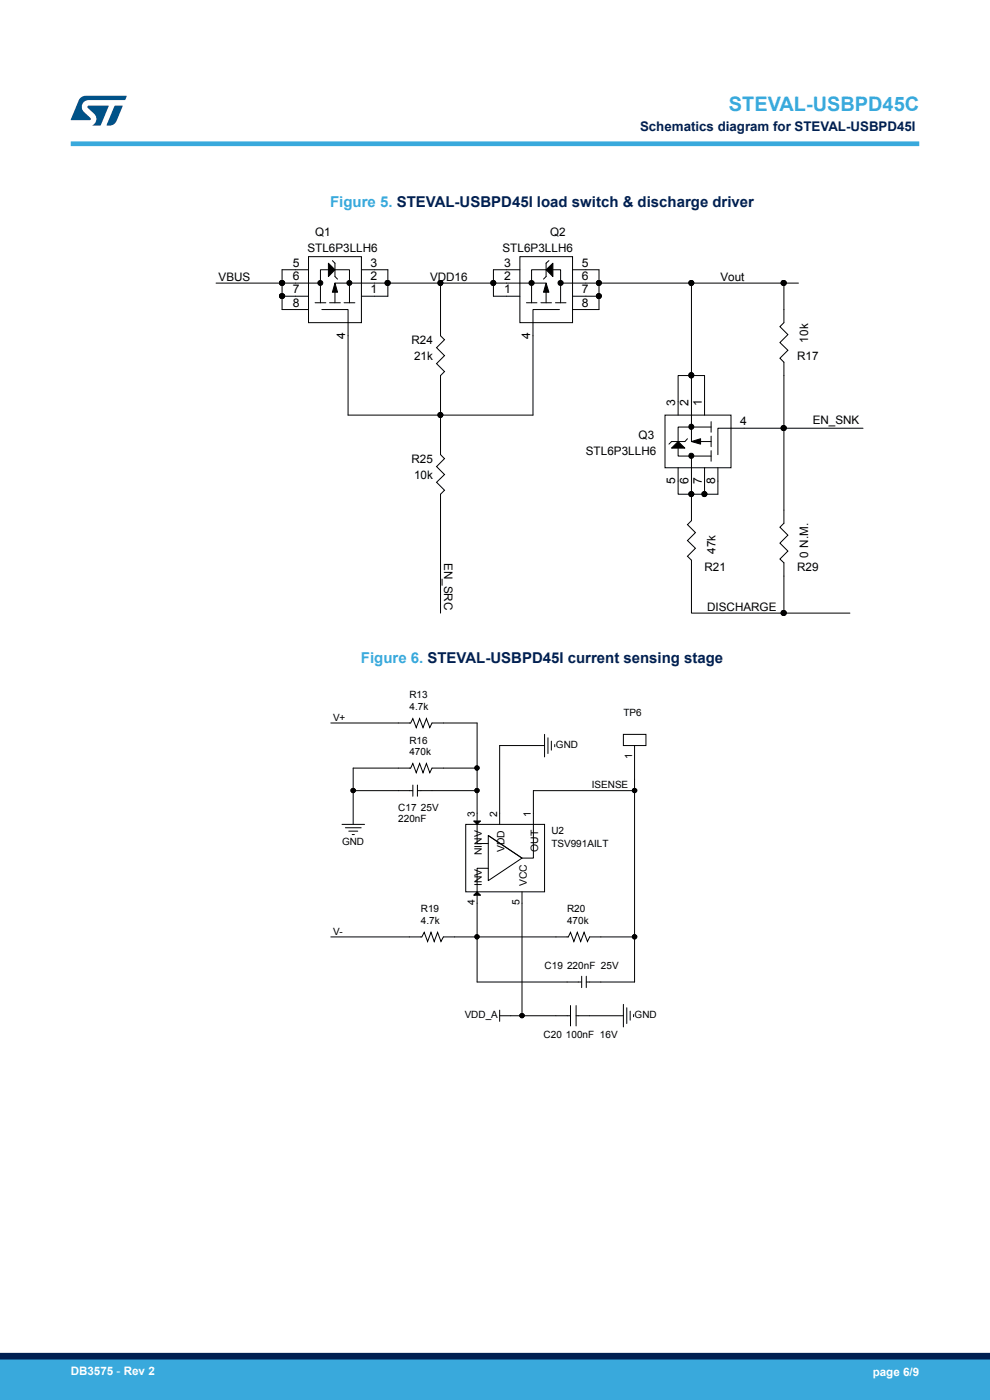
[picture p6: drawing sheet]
<svg xmlns="http://www.w3.org/2000/svg" width="210mm" height="297mm" viewBox="0 0 210 297" stroke-linecap="round" stroke-linejoin="round" font-family="sans-serif">
<g fill="#000">
<path d="M69.7 55.8l1.4 1.4-1.4 1.5zM115.8 57.2l1.5-1.4v2.9zM71.1 60.1l.5 1.9h-1.1zM115.8 60.1l.6 1.9h-1.1zM142.5 95.1l1.3-1.4 1.5 1.4zM146.7 93.7l1.9-.6v1.1zM100.5 174.2h1.4l-.7 .7zM100.5 189.9l.7-.7 .7 .7z"/>
<circle cx="59.8" cy="62.8" r=".54"/>
<circle cx="59.8" cy="60" r=".54"/>
<circle cx="67.9" cy="60" r=".53"/>
<circle cx="74.1" cy="60" r=".53"/>
<circle cx="82.2" cy="60" r=".54"/>
<circle cx="93.4" cy="60" r=".53"/>
<circle cx="104.6" cy="60" r=".53"/>
<circle cx="112.8" cy="60" r=".54"/>
<circle cx="118.9" cy="60" r=".54"/>
<circle cx="127" cy="62.8" r=".53"/>
<circle cx="127" cy="60" r=".53"/>
<circle cx="146.6" cy="79.6" r=".54"/>
<circle cx="146.6" cy="60" r=".53"/>
<circle cx="166.2" cy="60" r=".54"/>
<circle cx="93.4" cy="88" r=".53"/>
<circle cx="146.6" cy="96.7" r=".54"/>
<circle cx="146.6" cy="90.5" r=".54"/>
<circle cx="166.2" cy="90.8" r=".54"/>
<circle cx="146.6" cy="104.8" r=".53"/>
<circle cx="149.4" cy="104.8" r=".53"/>
<circle cx="166.2" cy="130" r=".54"/>
<circle cx="74.9" cy="167.7" r=".46"/>
<circle cx="101.2" cy="162.9" r=".45"/>
<circle cx="101.2" cy="167.7" r=".45"/>
<circle cx="134.6" cy="167.7" r=".46"/>
<circle cx="101.2" cy="198.7" r=".45"/>
<circle cx="134.6" cy="198.7" r=".46"/>
<circle cx="110.7" cy="215.5" r=".46"/>
</g>
<g fill="none" stroke="#000" stroke-width=".21">
<path d="M65.4 57.2h-5.6v2.9M65.4 54.4h11.3v14h-11.3zM69.7 55.8l1.4 1.4-1.4 1.5zM69.7 57.2h-1.7v7M70.5 55.3l.6 .5v2.9l.5 .5M71.1 57.2h3v7M76.7 57.2h5.6v2.9M110.3 54.4h11.1v14h-11.1zM110.3 57.2h-5.6v2.9M115.8 57.2h-3v7M115.8 57.2l1.5-1.4v2.9zM116.4 55.3l-.6 .5v2.9l-.5 .5"/>
<path d="M117.3 57.2h1.6v7M121.4 57.2h5.7v5.6M45.8 60.1h14M59.8 62.8v2.9h5.6M59.8 60.1v2.7M59.8 60.1h8.2M59.8 62.8h5.6M66.8 64.2h2.3M68.3 65.7h5.5v22.4h19.6M69.9 64.2h2.3M71.1 60.1l.5 1.9h-1.1zM71.1 61.4v2.8"/>
<path d="M71.1 60.1h11.2M73 64.2h2.3M82.3 60.1v2.7h-5.6M82.3 60.1h11.1M93.4 60.1v11.1l.9 .9-1.7 1.7 1.7 1.7-1.7 1.6 1.7 1.7-.9 .9v8.4M93.4 60.1h11.3M104.7 60.1v2.7h5.6M104.7 60.1h11.1M111.7 64.2h2.2M114.7 64.2h2.3M115.8 60.1l.6 1.9h-1.1zM115.8 61.4v2.8"/>
<path d="M117.8 64.2h2.3M118.7 65.7h-5.6v22.4h-19.7M118.9 60.1h27.8M121.4 62.8h5.7M127.1 62.8v2.9h-5.7M146.7 60.1v19.6h-2.9v8.4M146.7 60.1h19.6M169.4 60.1h-3.1v8.4l-.9 .8 1.7 1.7-1.7 1.7 1.7 1.6-1.7 1.7 .9 .8v14M93.4 88.1v8.4l.9 .8-1.7 1.7 1.7 1.7-1.7 1.6 1.7 1.7-.9 .8v25.3M141.1 88.1h14v11.1h-14zM142.5 95.1l1.3-1.4 1.5 1.4zM143.8 95.1v1.7h7"/>
<path d="M145.8 93.1l-.5 .6h-2.8l-.6 .5M146.7 93.7l1.9-.6v1.1zM146.7 96.8v8h-2.9v-5.6M148.1 93.7h2.7M149.5 88.1v-8.4h-2.8v14M149.5 99.2v5.6M150.8 89.5v2.2M150.8 92.5v2.3M150.8 95.6v2.2M150.8 90.6h-7v3.1M152.3 99.2v5.6h-2.8M166.3 90.8h16.8"/>
<path d="M166.3 90.8v20.2l-.9 .8 1.7 1.7-1.7 1.7 1.7 1.7-1.7 1.7 .9 .8v10.7M166.3 90.8h-14v5.7M149.5 104.8h-2.8v5.7l-.9 .8 1.7 1.7-1.7 1.7 1.7 1.6-1.7 1.7 .9 .8v11.3h19.6M166.3 130.1h14M70.2 153.4h16.9l.5-1 .7 2 .7-2 .7 2 .8-2 .7 2 .4-1h9.6v9.5M115.5 155.8v4.8M115.5 158.2h-9.5v16.7M116.2 156.5v3.4M117 157.2v1.9M117.7 158v.4M132.2 155.8h4.8v2.4h-4.8zM134.6 158.2v9.5"/>
<path d="M72.5 174.9h4.8M73.3 175.6h3.3M74 176.3h1.9M74.7 177h.5M74.9 167.7h12.7M74.9 167.7v7.2M87.6 166.5v2.4M88.5 167.7h12.7M88.5 166.5v2.4M98.8 174.9h16.7v14.3h-16.7zM100.5 174.2h1.4l-.7 .7zM101.2 162.9h-9.6l-.4 1-.7-1.9-.8 1.9-.7-1.9-.7 1.9-.7-1.9-.5 .9h-12.2v4.8"/>
<path d="M101.2 167.7v11.3h2.4M101.2 162.9v4.8M103.6 177.3l7.1 4.7-7.1 4.8zM134.6 167.7h-21.5v14.3h-2.4l-7.1-4.7M134.6 167.7v31.1M70.2 198.8h19.3l.5-1 .7 1.9 .7-1.9 .7 1.9 .7-1.9 .7 1.9 .5-.9h7.2M100.5 189.9l.7-.7 .7 .7zM101.2 198.8h19.4l.4-1 .7 1.9 .8-1.9 .7 1.9 .7-1.9 .7 1.9 .5-.9h9.5M101.2 198.8v9.5h22.2M103.6 184.2h-2.4v14.6M110.7 189.2v26.3M134.6 198.8v9.5h-10.2"/>
<path d="M106 215.5h4.7M106 214.3v2.4M110.7 215.5h10.3M121 213.3v4.3M122.2 215.5h10M122.2 213.3v4.3M123.4 207.1v2.4M124.4 207.1v2.4M132.2 213.1v4.8M133 213.8v3.3M133.7 214.5v1.9M134.4 215.2v.5"/>
<circle cx="59.8" cy="62.8" r=".54"/>
<circle cx="59.8" cy="60" r=".54"/>
<circle cx="67.9" cy="60" r=".53"/>
<circle cx="74.1" cy="60" r=".53"/>
<circle cx="82.2" cy="60" r=".54"/>
<circle cx="93.4" cy="60" r=".53"/>
<circle cx="104.6" cy="60" r=".53"/>
<circle cx="112.8" cy="60" r=".54"/>
<circle cx="118.9" cy="60" r=".54"/>
<circle cx="127" cy="62.8" r=".53"/>
<circle cx="127" cy="60" r=".53"/>
<circle cx="146.6" cy="79.6" r=".54"/>
<circle cx="146.6" cy="60" r=".53"/>
<circle cx="166.2" cy="60" r=".54"/>
<circle cx="93.4" cy="88" r=".53"/>
<circle cx="146.6" cy="96.7" r=".54"/>
<circle cx="146.6" cy="90.5" r=".54"/>
<circle cx="166.2" cy="90.8" r=".54"/>
<circle cx="146.6" cy="104.8" r=".53"/>
<circle cx="149.4" cy="104.8" r=".53"/>
<circle cx="166.2" cy="130" r=".54"/>
<circle cx="74.9" cy="167.7" r=".46"/>
<circle cx="101.2" cy="162.9" r=".45"/>
<circle cx="101.2" cy="167.7" r=".45"/>
<circle cx="134.6" cy="167.7" r=".46"/>
<circle cx="101.2" cy="198.7" r=".45"/>
<circle cx="134.6" cy="198.7" r=".46"/>
<circle cx="110.7" cy="215.5" r=".46"/>
</g>
<path d="M15 30.5h180" fill="none" stroke="#39a9dc" stroke-width="1"/>
<g fill="#005288">
<path d="M17.1 20.7l1.1-.4 8.7 .1-.4 .8h-7.6a1.45 1.45 0 0 0-1.4 .9 1.45 1.45 0 0 0 .2 1.6l1.5 1.3v.4l-4.2 .1 1.7-4.2z"/>
<path d="M24.3 22.4l1.7 .1-1.3 3.2a1.6 1.6 0 0 1-1.5 .9l-.6-.1z"/>
<path d="M18.6 22.5h4.5l-1.8 4.1h-1.7a1.54 1.54 0 0 0 .4-2.4l-1.4-1.3z"/>
</g>
<g fill="#39a9dc">
<path d="M0 288.4h210v8.6h-210z" fill-rule="evenodd"/>
<path d="M-.1 288.4h210.2v4.4h-210.2z" fill-rule="evenodd"/>
</g>
<path d="M0 287.7h210" fill="none" stroke="#002052" stroke-width="1.4"/>
<text font-size="4.2" fill="#39a9dc" x="154.6" y="23.5">STEVAL-USBPD45C</text>
<g font-size="3.2" fill="#39a9dc">
<text x="70" y="43.8">Figure 5. STEVAL-USBPD45I load switch &amp; discharge driver</text>
<text x="76.6" y="140.8">Figure 6. STEVAL-USBPD45I current sensing stage</text>
</g>
<text font-size="2.8" fill="#002052" x="135.8" y="27.9">Schematics diagram for STEVAL-USBPD45I</text>
<g font-size="2.5">
<text x="65.2" y="53.4">STL6P3LLH6</text>
<text x="66.8" y="50">Q1</text>
<text x="106.6" y="53.4">STL6P3LLH6</text>
<text x="116.7" y="50">Q2</text>
<text x="46.4" y="59.5">VBUS</text>
<text x="62.1" y="59.5">6</text>
<text x="62.1" y="56.6">5</text>
<text x="78.6" y="59.5">2</text>
<text x="78.6" y="56.6">3</text>
<text x="91.2" y="59.5">VDD16</text>
<text x="107" y="59.5">2</text>
<text x="107" y="56.6">3</text>
<text x="123.4" y="56.6">5</text>
<text x="123.4" y="59.5">6</text>
<text x="152.8" y="59.5">Vout</text>
<text x="62.1" y="62.2">7</text>
<text x="62.1" y="65.1">8</text>
<text x="78.6" y="62.2">1</text>
<text x="107" y="62.2">1</text>
<text x="123.4" y="62.2">7</text>
<text x="123.4" y="65.1">8</text>
<text x="73.2" y="71.8" transform="rotate(-90 73.2 71.8)">4</text>
<text x="112.5" y="71.8" transform="rotate(-90 112.5 71.8)">4</text>
<text x="87.3" y="73">R24</text>
<text x="87.8" y="76.3">21k</text>
<text x="169.1" y="76.3">R17</text>
<text x="171.4" y="72.7" transform="rotate(-90 171.4 72.7)">10k</text>
<text x="143.2" y="86.1" transform="rotate(-90 143.2 86.1)">3</text>
<text x="146.1" y="86.1" transform="rotate(-90 146.1 86.1)">2</text>
<text x="148.9" y="86.1" transform="rotate(-90 148.9 86.1)">1</text>
<text x="135.5" y="93.1">Q3</text>
<text x="157" y="90.2">4</text>
<text x="172.4" y="90">EN_SNK</text>
<text x="87.3" y="98.2">R25</text>
<text x="87.8" y="101.5">10k</text>
<text x="124.3" y="96.5">STL6P3LLH6</text>
<text x="143.2" y="102.6" transform="rotate(-90 143.2 102.6)">5</text>
<text x="146.1" y="102.6" transform="rotate(-90 146.1 102.6)">6</text>
<text x="148.9" y="102.6" transform="rotate(-90 148.9 102.6)">7</text>
<text x="151.7" y="102.6" transform="rotate(-90 151.7 102.6)">8</text>
<text x="94.2" y="119.4" transform="rotate(90 94.2 119.4)">EN_SRC</text>
<text x="151.8" y="117.5" transform="rotate(-90 151.8 117.5)">47k</text>
<text x="171.4" y="118.3" transform="rotate(-90 171.4 118.3)">0 N.M.</text>
<text x="149.5" y="121.1">R21</text>
<text x="169.1" y="121.1">R29</text>
<text x="150" y="129.5">DISCHARGE</text>
</g>
<g font-size="2.5" fill="#fff">
<text x="15" y="291.6">DB3575 - Rev 2</text>
<text x="185.1" y="291.9">page 6/9</text>
</g>
<g font-size="2.2">
<text x="134.1" y="161" transform="rotate(-90 134.1 161)">1</text>
<text x="100.7" y="173.2" transform="rotate(-90 100.7 173.2)">3</text>
<text x="105.5" y="173.2" transform="rotate(-90 105.5 173.2)">2</text>
<text x="112.6" y="173.2" transform="rotate(-90 112.6 173.2)">1</text>
<text x="102.2" y="181.4" transform="rotate(-90 102.2 181.4)">NINV</text>
<text x="107" y="180.8" transform="rotate(-90 107 180.8)">VDD</text>
<text x="114.2" y="180.8" transform="rotate(-90 114.2 180.8)">OUT</text>
<text x="102.2" y="188" transform="rotate(-90 102.2 188)">INV</text>
<text x="111.7" y="188" transform="rotate(-90 111.7 188)">VCC</text>
<text x="100.7" y="192.1" transform="rotate(-90 100.7 192.1)">4</text>
<text x="110.2" y="192.1" transform="rotate(-90 110.2 192.1)">5</text>
</g>
<g font-size="2.1">
<text x="86.9" y="148.2">R13</text>
<text x="70.6" y="152.9">V+</text>
<text x="86.9" y="150.6">4.7k</text>
<text x="132.2" y="152">TP6</text>
<text x="86.9" y="157.7">R16</text>
<text x="86.9" y="160.1">470k</text>
<text x="117.9" y="158.7">GND</text>
<text x="125.5" y="167.3">ISENSE</text>
<text x="84.5" y="172.1">C17</text>
<text x="89.3" y="172.1">25V</text>
<text x="72.5" y="179.2">GND</text>
<text x="84.5" y="174.5">220nF</text>
<text x="117" y="179.7">TSV991AILT</text>
<text x="117" y="176.8">U2</text>
<text x="89.3" y="193.6">R19</text>
<text x="89.3" y="195.9">4.7k</text>
<text x="120.3" y="193.6">R20</text>
<text x="120.3" y="195.9">470k</text>
<text x="70.6" y="198.3">V-</text>
<text x="115.5" y="205.5">C19 220nF 25V</text>
<text x="98.6" y="216">VDD_A</text>
<text x="134.6" y="216">GND</text>
<text x="115.3" y="220.3">C20 100nF 16V</text>
</g>
</svg>
